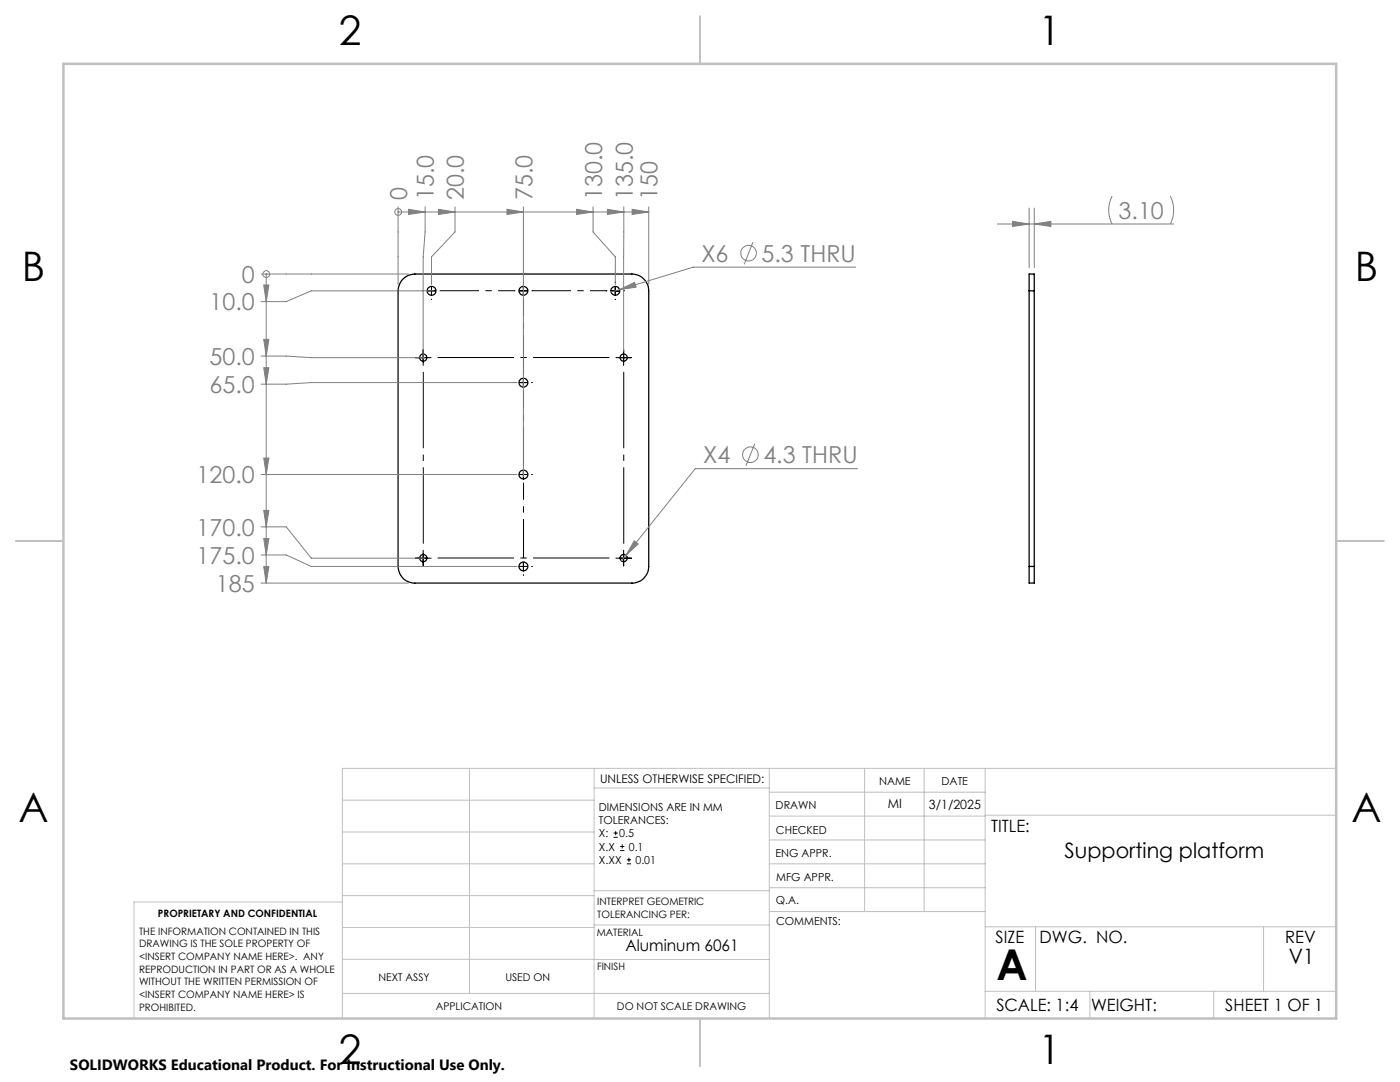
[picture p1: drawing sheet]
<svg xmlns="http://www.w3.org/2000/svg" width="279mm" height="216mm" viewBox="0 0 279 216" stroke-linecap="round" stroke-linejoin="round" font-family="sans-serif">
<g fill="none" stroke="#000" stroke-width=".25">
<path d="M80.4 55.7l1.1-.8 1.3-.2h43.3a3.4 3.4 0 0 1 3.4 3.3v55a3.3 3.3 0 0 1-3.4 3.3h-43.3a3.3 3.3 0 0 1-3.4-3.3v-55l.3-1.2zM205.4 58v-3.3h1v3.3M205.4 58h1M205.4 58v55M206.4 58v55M205.4 113v3.3h1v-3.3M205.4 113h1"/>
<circle cx="86.1" cy="58" r=".89"/>
<circle cx="104.5" cy="58" r=".89"/>
<circle cx="122.8" cy="58" r=".88"/>
<circle cx="84.5" cy="71.4" r=".72"/>
<circle cx="104.5" cy="76.4" r=".89"/>
<circle cx="124.5" cy="71.4" r=".72"/>
<circle cx="104.5" cy="94.7" r=".88"/>
<circle cx="84.5" cy="111.4" r=".72"/>
<circle cx="104.5" cy="113" r=".89"/>
<circle cx="124.5" cy="111.4" r=".72"/>
</g>
<g fill="none" stroke="#808080" stroke-width=".2">
<path d="M221.9 39.1a6.1 6.1 0 0 0 0 5.6M233.6 39.1a6.4 6.4 0 0 1 0 5.6M52.1 54.7h29.4M52.6 56.9h1.1l-.6 3.3zM53.1 54.7v61.6M53.1 54.7h.1M79.4 42.3h.1M79.4 41.3v15.5M79.4 42.3h50.1M81.5 41.8l3.3 .5-3.3 .5zM84.8 41.3v5l-.3 5v20.3M86.6 58h-24.5l-5 2.2h-5"/>
<path d="M87.5 41.8l3.3 .5-3.3 .5zM90.8 41.3v5l-4.7 5v5.5M101.2 41.8l3.3 .5-3.3 .5zM104.5 41.3v53.8M115.1 41.8l3.3 .5-3.3 .5zM118.4 41.3v5l4.4 5v5.5M121.2 41.8l3.3 .5-3.3 .5zM123.6 57.8l3-1.5 .4 1zM123.6 57.8l-1.6 .5M124.5 41.3v28.8M126.2 41.8l3.3 .5-3.3 .5zM129.5 41.3v15.5"/>
<path d="M150.3 48.3l-1.8 4.4M170.8 53.3h-32.4l-14.8 4.5M199 44.7h35.2M202.1 44.2l3.3 .5-3.3 .5zM205.4 41.5v11.9M206.4 44.7l3.3-.5v1zM206.4 41.5v11.9M52.1 71h5l5 .4h22.7M52.6 67.7h1.1l-.6 3.3zM52.6 73.4h1.1l-.6 3.3zM103.2 76.3h-41.1l-5 .4h-5M52.1 94.7h51.1"/>
<path d="M52.6 91.4h1.1l-.6 3.3zM150.6 88.5l-1.7 4.5M171.2 93.5h-32.5l-13.8 17.3M52.1 105.1h5l5 6.3h22.7M52.1 110.7h5l5 2.3h41.1M52.1 116.3h29.4M52.6 101.8h1.1l-.6 3.3zM52.6 107.5h1.1l-.6 3.2zM52.6 113.1h1.1l-.6 3.2zM124.9 110.8l-.9 1.1M126.6 107.9l.8 .6-2.5 2.3z"/>
<circle cx="53.1" cy="54.7" r=".67"/>
<circle cx="79.5" cy="42.3" r=".68"/>
<circle cx="149.4" cy="50.5" r="1.55"/>
<circle cx="149.8" cy="90.7" r="1.55"/>
</g>
<g fill="none" stroke="#000" stroke-width=".2">
<path d="M84.4 58h.1M85.3 58h1.7M86.1 56.3h.1M86.1 57.2v1.7M86.1 59.7v.1M87.8 58h.1M102.7 58h.1M103.6 58h1.7M104.5 56.3h.1M104.5 57.2v1.7M104.5 59.7v.1M106.2 58h.1"/>
<path d="M121.1 58h.1M122 58h1.6M122.8 56.3h.1M122.8 57.2v1.7M122.8 59.7v.1M124.5 58h.1M82.9 71.4h3.1M84.5 69.8v3.1M102.7 76.3h.1M103.6 76.3h1.7M104.5 74.6h.1M104.5 75.5v1.7"/>
<path d="M104.5 78v.1M106.2 76.3h.1M122.9 71.4h3.1M124.5 69.8v3.1M102.7 94.7h.1M103.6 94.7h1.7M104.5 93h.1M104.5 93.8v1.7M104.5 96.4h.1M106.2 94.7h.1M82.9 111.4h3.1M84.5 109.8v3.1"/>
<path d="M102.7 113h.1M103.6 113h1.7M104.5 111.3h.1M104.5 112.2v1.7M104.5 114.7v.1M106.2 113h.1M122.9 111.4h3.1M124.5 109.8v3.1M122.4 167.1h.9M122.4 166.2h.9M122.9 165.8v.9M123.8 169.7h.8"/>
<path d="M123.8 168.9h.8M124.2 168.5v.8M125.1 172.4h.8M125.1 171.6h.8M125.5 171.1v.9"/>
</g>
<path d="M86.2 71.3h36.6M84.5 109.6v-36.6M86.2 111.3h36.6M124.5 109.6v-36.6" fill="none" stroke="#000" stroke-width=".2" stroke-dasharray="15.2 1.3 1.3 1.3" stroke-dashoffset="-1.2" stroke-linecap="butt"/>
<path d="M87.8 58h15M106.2 58h14.9M104.5 74.6v-14.9M104.5 93v-15M104.5 111.3v-14.9" fill="none" stroke="#000" stroke-width=".2" stroke-dasharray="15.2 1.3 1.3 1.3" stroke-dashoffset="7.5" stroke-linecap="butt"/>
<g fill="none" stroke="#c0c0c0" stroke-width=".2">
<path d="M68.3 159.7h50.3M93.7 153.3v44.9M118.6 153.3v49.9M118.6 157.2h34.9M153.5 153.3v49.9M153.5 158.1h43.1M172.5 153.3v28.6M184.4 153.3v28.6M196.6 153.3v49.9M266.7 153.3h-198.4v49.9M68.3 178.7h50.3M68.3 172.4h50.3"/>
<path d="M68.3 166h50.3M68.3 180h-41.6v23.2M118.6 177.7h35M153.5 167.6h43.1M153.5 162.8h43.1M153.5 172.4h43.1M153.5 177.1h43.1M196.6 162.7h70.1M68.3 198.2h85.2M68.3 191.4l85.2 .1M68.3 185.1h50.3M118.6 184.6h35"/>
<path d="M153.6 181.9h43M196.6 197.8h70.1M196.6 184.9h70.1M206.7 184.9v12.9M217.5 197.8v5.4M242.2 197.8v5.4M252.2 184.9v12.9"/>
</g>
<path d="M139.7 3.2v9.5M3.1 107.9h9.6M266.7 107.9h9.5M139.7 203.2v9.6" fill="none" stroke="#c0c0c0" stroke-width=".25"/>
<path d="M12.7 12.7h254v190.5h-254z" fill="none" stroke="#c0c0c0" stroke-width=".5"/>
<g fill="#808080">
<path d="M123.6 57.8l3.4-.5-.4-1zM126.6 107.9l-1.7 2.9 2.5-2.3zM202.1 44.2l3.3 .5-3.3 .5zM206.4 44.7l3.3-.5v1z"/>
<path d="M52.6 56.9h1.1l-.6 3.3zM52.6 67.7h1.1l-.6 3.3zM52.6 73.4h1.1l-.6 3.3zM52.6 91.4h1.1l-.6 3.3zM52.6 101.8h1.1l-.6 3.3zM52.6 107.5h1.1l-.6 3.2zM52.6 113.1h1.1l-.6 3.2z"/>
<path d="M81.5 41.8l3.3 .5-3.3 .5zM101.2 41.8l3.3 .5-3.3 .5zM87.5 41.8l3.3 .5-3.3 .5zM115.1 41.8l3.3 .5-3.3 .5zM121.2 41.8l3.3 .5-3.3 .5zM126.2 41.8l3.3 .5-3.3 .5z"/>
</g>
<text font-size="8.5" x="198.9" y="195.5">A</text>
<g font-size="8.1">
<text x="67.6" y="8.9">2</text>
<text x="207.3" y="8.9">1</text>
<text x="4.4" y="56.2">B</text>
<text x="270.4" y="56.2">B</text>
<text x="3.7" y="164.1">A</text>
<text x="269.7" y="164.1">A</text>
<text x="67.6" y="212.4">2</text>
<text x="207.3" y="212.4">1</text>
</g>
<g font-size="4.7" fill="#808080">
<text x="81.2" y="40" transform="rotate(-90 81.2 40)">0</text>
<text x="86.6" y="40" transform="rotate(-90 86.6 40)">15.0</text>
<text x="92.6" y="40" transform="rotate(-90 92.6 40)">20.0</text>
<text x="106.2" y="40" transform="rotate(-90 106.2 40)">75.0</text>
<text x="120.1" y="40" transform="rotate(-90 120.1 40)">130.0</text>
<text x="126.3" y="40" transform="rotate(-90 126.3 40)">135.0</text>
<text x="131.2" y="40" transform="rotate(-90 131.2 40)">150</text>
<text x="223.2" y="43.7">3.10</text>
<text x="140" y="52.2">X6</text>
<text x="152" y="52.2">5.3 THRU</text>
<text x="48.3" y="56.4">0</text>
<text x="41.8" y="61.9">10.0</text>
<text x="41.8" y="72.8">50.0</text>
<text x="41.8" y="78.4">65.0</text>
<text x="140.3" y="92.4">X4</text>
<text x="152.3" y="92.4">4.3 THRU</text>
<text x="39.2" y="96.4">120.0</text>
<text x="39.2" y="106.9">170.0</text>
<text x="39.2" y="112.5">175.0</text>
<text x="43.1" y="118.1">185</text>
</g>
<g font-size="4.2">
<text x="212.5" y="171.2">Supporting platform</text>
<text x="257.2" y="192.4">V1</text>
</g>
<g font-size="3.4">
<text x="197.8" y="166">TITLE:</text>
<text x="198.7" y="188.1">SIZE</text>
<text x="207.5" y="188.1">DWG. NO.</text>
<text x="256.5" y="188.2">REV</text>
<text x="198.8" y="201.7">SCALE: 1:4</text>
<text x="217.7" y="201.8">WEIGHT:</text>
<text x="244.5" y="201.7">SHEET 1 OF 1</text>
</g>
<text font-size="3.2" x="124.8" y="189.8">Aluminum 6061</text>
<text font-size="3" x="14" y="213.5">SOLIDWORKS Educational Product. For Instructional Use Only.</text>
<g font-size="2.5">
<text x="177.2" y="161.3">MI</text>
<text x="185.4" y="161.4">3/1/2025</text>
</g>
<text font-size="2.4" x="119.8" y="156.2">UNLESS OTHERWISE SPECIFIED:</text>
<g font-size="2.2">
<text x="119.5" y="161.8">DIMENSIONS ARE IN MM</text>
<text x="154.8" y="161.4">DRAWN</text>
<text x="175.4" y="156.6">NAME</text>
<text x="187.9" y="156.7">DATE</text>
<text x="119.5" y="164.4">TOLERANCES:</text>
<text x="119.5" y="167.1">X:</text>
<text x="123.6" y="167.1">0.5</text>
<text x="154.9" y="166.3">CHECKED</text>
<text x="119.5" y="169.7">X.X</text>
<text x="119.5" y="172.4">X.XX</text>
<text x="125.5" y="169.7">0.1</text>
<text x="126.8" y="172.4">0.01</text>
<text x="154.8" y="171">ENG APPR.</text>
<text x="154.9" y="175.7">MFG APPR.</text>
<text x="154.9" y="180.4">Q.A.</text>
<text x="154.9" y="184.6">COMMENTS:</text>
</g>
<g font-size="2.1">
<text x="75.5" y="195.7">NEXT ASSY</text>
<text x="100.9" y="195.7">USED ON</text>
<text x="86.9" y="201.5">APPLICATION</text>
<text x="123.1" y="201.6">DO NOT SCALE DRAWING</text>
</g>
<g font-size="2">
<text x="31.5" y="182.9">PROPRIETARY AND CONFIDENTIAL</text>
<text x="119.2" y="180.6">INTERPRET GEOMETRIC</text>
<text x="119.2" y="183.1">TOLERANCING PER:</text>
<text x="27.8" y="186.5">THE INFORMATION CONTAINED IN THIS</text>
<text x="27.8" y="189">DRAWING IS THE SOLE PROPERTY OF</text>
<text x="27.8" y="191.6">&lt;INSERT COMPANY NAME HERE&gt;. ANY</text>
<text x="119.1" y="186.7">MATERIAL</text>
<text x="27.8" y="194.1">REPRODUCTION IN PART OR AS A WHOLE</text>
<text x="27.8" y="196.6">WITHOUT THE WRITTEN PERMISSION OF</text>
<text x="119.1" y="193.5">FINISH</text>
<text x="27.8" y="199.1">&lt;INSERT COMPANY NAME HERE&gt; IS</text>
<text x="27.8" y="201.7">PROHIBITED.</text>
</g>
</svg>
